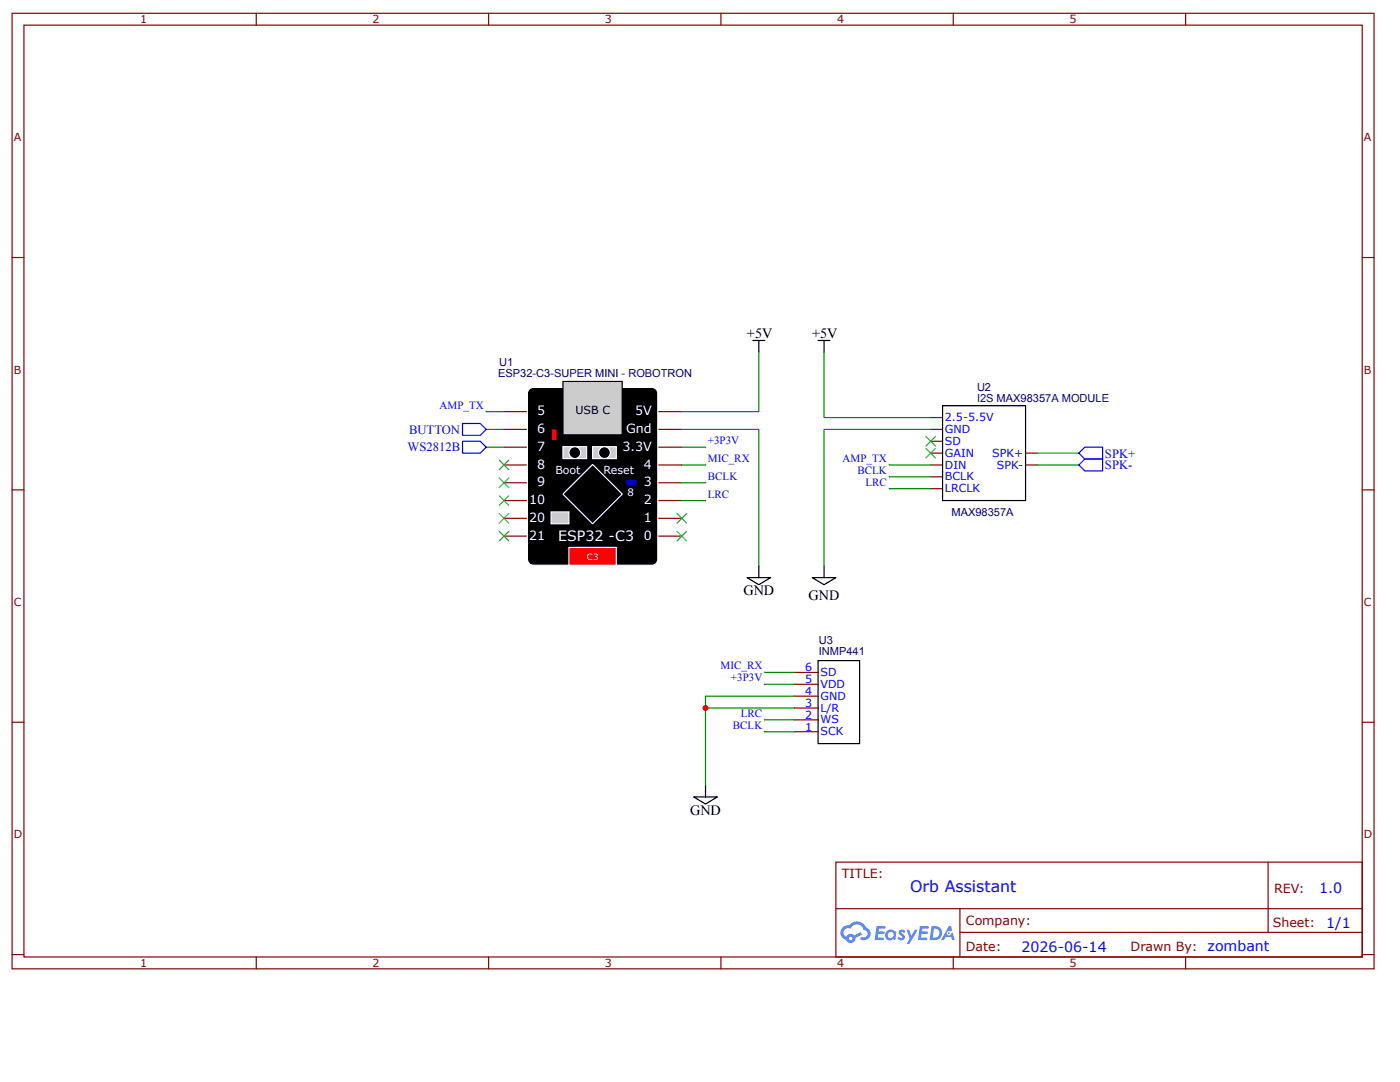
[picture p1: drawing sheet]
<svg xmlns="http://www.w3.org/2000/svg" width="279mm" height="216mm" viewBox="0 0 279 216" stroke-linecap="round" stroke-linejoin="round" font-family="sans-serif">
<g fill="none" stroke="#800" stroke-width=".24">
<path d="M2.4 2.7h271.8v190.6h-271.8zM4.8 5h267.1v186h-267.1zM51.1 2.7v2.3M97.5 2.7v2.3M143.9 2.7v2.3M190.2 2.7v2.3M236.6 2.7v2.3M2.4 51.4h2.4M271.9 51.4h2.3M2.4 97.7h2.4M271.9 97.7h2.3M2.4 144.1h2.4"/>
<path d="M271.9 144.1h2.3M166.8 172h105.1v19h-105.1zM253.1 172v14M2.4 190.5h2.4M51.1 191v2.3M97.5 191v2.3M143.9 191v2.3M166.8 181.3h105M190.2 191v2.3M191.6 186h80.2M191.6 181.3v9.5M236.6 191v2.3"/>
<path d="M271.9 190.5h2.3"/>
</g>
<g fill="#58f">
<path d="M179.5 185.6l.5-.1 .4 .1 .3 .2-.3 .4a.31 .31 0 0 0-.2-.3 .31 .31 0 0 0-.3 .2 .8 .8 0 0 1 .6 .6 .8 .8 0 0 1-.2 .8l-.6 .1-.6-.3 .3-.4 .5 .3 .2-.3a1.1 1.1 0 0 1-.7-1.1z"/>
<path d="M180.9 185.5h.6l.4 1.2 .7-1.2h.5l-1.6 2.8h-.6l.6-1z"/>
<path d="M174.9 184.8l1.8 .1v.1l-.2 .3h-1.1l-.1 .6h1l.3 .2-.3 .3h-1l-.1 .7h1l.1 .1v.3l-1.7 .1z"/>
<path d="M183.6 184.8l1.7 .1 .1 .1-.3 .3h-1l-.1 .6h1l.2 .2-.3 .3h-1l-.1 .7h1l.2 .1v.3l-1.8 .1z"/>
<path d="M189.4 184.8h.4l.2 .8-.4 .3a.46 .46 0 0 0-.7 .1 .46 .46 0 0 0 .3 .7 .46 .46 0 0 0 .6-.4l.3-.2 .4 1.5h-.5l-.2-.6h-1.1l-.3 .6h-.6z"/>
<path d="M185.9 184.8l-.4 2.8h.9a1.41 1.41 0 0 0 1.6-1.4 1.41 1.41 0 0 0-1.6-1.4zM186.4 185.3a.95 .95 0 0 1 1.1 1.1 .95 .95 0 0 1-1.4 .7z"/>
<path d="M177.1 185.7a1.03 1.03 0 0 0-.3 1.5 1.03 1.03 0 0 0 1.5 .2l.4 .2 .2-1.6-.4-.1a.93 .93 0 0 0-1.4-.2zM177.1 186.6a.61 .61 0 0 1 1.2 0 .61 .61 0 0 1-1.2 0z"/>
<path d="M168.2 185.1a1.47 1.47 0 0 0 .7 2.4 .94 .94 0 0 0 1.1 .7 .94 .94 0 0 0 .7-1l1.3-.7-.3-.5-1.2 .6a.95 .95 0 0 0-1.6 .3 .93 .93 0 0 1-.5-1.2 .93 .93 0 0 1 1.4-.4 1.39 1.39 0 0 1 1.4-.8 1.39 1.39 0 0 1 1.2 1.1 .77 .77 0 0 1 .7 1 .77 .77 0 0 1-1.1 .4l-.3 .2v.2a1.31 1.31 0 0 0 1.9-.5 1.31 1.31 0 0 0-.8-1.8 2.04 2.04 0 0 0-3.4-.5l-.7 .1zM169.4 187.3a.36 .36 0 0 1 .7 0 .36 .36 0 0 1-.7 0z"/>
<circle cx="189.4" cy="186.2" r=".18"/>
</g>
<g fill="none" stroke="#800" stroke-width=".24">
<path d="M100.6 99.9h4.7M100.6 96.3h4.7M100.6 92.8h4.7M100.6 89.2h4.7M100.6 85.7h4.7M100.6 82.1h4.7M131.3 99.9h4.8M131.3 96.3h4.8M131.3 92.8h4.8M131.3 89.2h4.8M131.3 85.7h4.8M131.3 82.1h4.8"/>
<path d="M100.6 107h4.7M100.6 103.4h4.7M131.3 107h4.8M131.3 103.4h4.8"/>
</g>
<path d="M105.5 77.8l.6-.4 .3-.1h23.7a1.18 1.18 0 0 1 1.2 1.2v33.1a1.18 1.18 0 0 1-1.2 1.2h-23.7a1.18 1.18 0 0 1-1.1-1.2v-33.1z" fill="#000" stroke="#fff" stroke-width=".24"/>
<path d="M112.4 76.1h11.8v10.7h-11.8z" fill="#ccc" stroke="#000" stroke-width=".24"/>
<path d="M113.5 109.2h9.5v3.6h-9.5z" fill="#f00" stroke="#fff" stroke-width=".24"/>
<path d="M112.4 98.6l5.9-5.9 5.9 5.9-5.9 5.9z" fill="#000" stroke="#fff" stroke-width=".24"/>
<g fill="#ccc" stroke="#fff" stroke-width=".24">
<path d="M112.4 89.1h4.7v2.4h-4.7z"/>
<path d="M118.3 89.1h4.7v2.4h-4.7z"/>
<path d="M110 102.1h3.5v2.4h-3.5z"/>
</g>
<path d="M110 85.6h1.2v2.4h-1.2z" fill="#f00" stroke="#000" stroke-width=".24"/>
<path d="M124.8 95.6h2.3v1.2h-2.3z" fill="#00f" stroke="#000" stroke-width=".24"/>
<g fill="#000">
<path d="M97 81.9v.5zM96.8 82.1h.5z"/>
<path d="M140.8 99.6v.5zM140.6 99.9h.4z"/>
<path d="M140.8 96.1v.5zM140.6 96.3h.4z"/>
<path d="M140.8 92.5v.5zM140.6 92.8h.4z"/>
<path d="M140.8 89v.5zM140.6 89.2h.4z"/>
<path d="M177.5 94.9v.5zM177.2 95.1h.5z"/>
<path d="M177.5 97.3v.4zM177.2 97.5h.5z"/>
<path d="M177.5 92.5v.5zM177.2 92.8h.5z"/>
<path d="M152.6 133.9v.5zM152.4 134.2h.5z"/>
<path d="M152.6 136.3v.5zM152.4 136.5h.5z"/>
<path d="M152.6 145.8v.4zM152.4 146h.5z"/>
<path d="M152.6 143.4v.5zM152.4 143.6h.5z"/>
<circle cx="114.7" cy="90.3" r="1.18"/>
<circle cx="120.6" cy="90.3" r="1.18"/>
</g>
<g fill="none" stroke="#fff" stroke-width=".24">
<circle cx="114.7" cy="90.3" r="1.18"/>
<circle cx="120.6" cy="90.3" r="1.18"/>
</g>
<g fill="none" stroke="#800" stroke-width=".24">
<path d="M185.7 97.5h2.4M185.7 95.1h2.4M185.7 92.8h2.4M185.7 90.4h2.4M185.7 88h2.4M185.7 85.7h2.4M185.7 83.3h2.4M204.7 92.8h2.3M204.7 90.4h2.3M158.5 134.2h4.8M158.5 136.5h4.8M158.5 138.9h4.8"/>
<path d="M158.5 141.3h4.8M158.5 143.6h4.8M158.5 146h4.8"/>
</g>
<path d="M150.3 67.9h2.3M151.4 67.9v2.4M163.3 67.9h2.3M164.5 67.9v2.4M188.1 81h16.6v18.9h-16.6zM149.1 115.3h4.7l-2.4 1.4zM151.4 112.9v2.4M162.1 115.3h4.7l-2.3 1.4zM164.5 112.9v2.4M163.3 131.8h8.3v16.6h-8.3zM138.4 159h4.8l-2.4 1.4zM140.8 156.7v2.3" fill="none" stroke="#000" stroke-width=".24"/>
<g fill="none" stroke="#080" stroke-width=".24">
<path d="M151.4 70.3v11.8h-15.3M164.5 70.3v13h21.2M97 82.1h3.6M97 89.2h3.6M97 85.7h3.6M136.1 85.7h15.3v27.2M136.1 92.8h4.7M136.1 99.9h4.7M136.1 96.3h4.7M136.1 89.2h4.7M177.5 95.1h8.2M177.5 97.5h8.2"/>
<path d="M177.5 92.8h8.2M185.7 85.7h-21.2v27.2M207 92.8h8.3M207 90.4h8.3M152.6 136.5h5.9M152.6 134.2h5.9M158.5 138.9h-17.7v17.8M140.8 141.3h17.7M152.6 146h5.9M152.6 143.6h5.9"/>
</g>
<g fill="#000" stroke="#3c3" stroke-width=".24">
<path d="M99.6 91.8l1.9 1.9zM101.5 91.8l-1.9 1.9z"/>
<path d="M99.6 95.4l1.9 1.9zM101.5 95.4l-1.9 1.9z"/>
<path d="M99.6 98.9l1.9 1.9zM101.5 98.9l-1.9 1.9z"/>
<path d="M184.8 87.1l1.9 1.9zM186.7 87.1l-1.9 1.9z"/>
<path d="M184.8 89.5l1.9 1.9zM186.7 89.5l-1.9 1.9z"/>
<path d="M99.6 102.5l1.9 1.9zM101.5 102.5l-1.9 1.9z"/>
<path d="M99.6 106l1.9 1.9zM101.5 106l-1.9 1.9z"/>
<path d="M135.1 106l1.9 1.9zM137 106l-1.9 1.9z"/>
<path d="M135.1 102.5l1.9 1.9zM137 102.5l-1.9 1.9z"/>
</g>
<path d="M92.3 84.5h3.6l1.1 1.2-1.1 1.2h-3.6zM92.3 88h3.6l1.1 1.2-1.1 1.2h-3.6zM216.5 89.2h3.5v2.4h-3.5l-1.2-1.2zM216.5 91.6h3.5v2.4h-3.5l-1.2-1.2z" fill="none" stroke="#00f" stroke-width=".24"/>
<circle cx="140.8" cy="141.3" r=".59" fill="#c00"/>
<text font-size="3.2" fill="#00f" x="181.6" y="178.1">Orb Assistant</text>
<g font-size="2.8">
<text x="149.1" y="67.5">+5V</text>
<text x="162.1" y="67.5">+5V</text>
<text x="148.4" y="118.8">GND</text>
<text x="161.4" y="119.7">GND</text>
<text x="137.7" y="162.6">GND</text>
</g>
<text font-size="2.8" fill="#fff" x="111.4" y="107.9">ESP32 -C3</text>
<g font-size="2.8" fill="#00f">
<text x="263.2" y="178.2">1.0</text>
<text x="264.7" y="185.2">1/1</text>
<text x="203.9" y="189.9">2026-06-14</text>
<text x="241" y="189.8">zombant</text>
</g>
<g font-size="2.5" fill="#fff">
<text x="107.2" y="82.8">5</text>
<text x="126.7" y="82.8">5V</text>
<text x="124.2" y="89.9">3.3V</text>
<text x="125" y="86.4">Gnd</text>
<text x="107.2" y="93.5">8</text>
<text x="128.5" y="93.5">4</text>
<text x="105.6" y="100.6">10</text>
<text x="128.5" y="100.6">2</text>
<text x="128.5" y="97">3</text>
<text x="105.6" y="107.7">21</text>
<text x="105.6" y="104.1">20</text>
<text x="128.5" y="107.7">0</text>
<text x="128.5" y="104.1">1</text>
</g>
<g font-size="2.5" fill="#00f">
<text x="81.6" y="86.5">BUTTON</text>
<text x="81.3" y="90.1">WS2812B</text>
<text x="220.5" y="91.3">SPK+</text>
<text x="220.5" y="93.7">SPK-</text>
</g>
<g font-size="2.5" fill="#800">
<text x="168" y="175.1">TITLE:</text>
<text x="254.3" y="178.2">REV:</text>
<text x="192.8" y="184.6">Company:</text>
<text x="254" y="185">Sheet:</text>
<text x="192.8" y="189.8">Date:</text>
<text x="225.6" y="189.8">Drawn By:</text>
</g>
<g font-size="2.2" fill="#800">
<text x="28" y="4.7">1</text>
<text x="74.3" y="4.7">2</text>
<text x="120.7" y="4.7">3</text>
<text x="167.1" y="4.7">4</text>
<text x="213.4" y="4.7">5</text>
<text x="2.8" y="28.2">A</text>
<text x="272.2" y="28.2">A</text>
<text x="2.8" y="74.6">B</text>
<text x="272.2" y="74.6">B</text>
<text x="2.8" y="120.9">C</text>
<text x="272.2" y="120.9">C</text>
<text x="2.8" y="167.3">D</text>
<text x="272.2" y="167.3">D</text>
<text x="28" y="193">1</text>
<text x="74.3" y="193">2</text>
<text x="120.7" y="193">3</text>
<text x="167.1" y="193">4</text>
<text x="213.4" y="193">5</text>
</g>
<g font-size="2.2" fill="#000080">
<text x="99.4" y="75.3">ESP32-C3-SUPER MINI - ROBOTRON</text>
<text x="99.6" y="73">U1</text>
<text x="195" y="80.2">I2S MAX98357A MODULE</text>
<text x="195" y="78.1">U2</text>
<text x="189.9" y="102.9">MAX98357A</text>
<text x="163.4" y="130.7">INMP441</text>
<text x="163.4" y="128.5">U3</text>
</g>
<g font-size="2.2" fill="#00f">
<text x="87.7" y="81.5">AMP_TX</text>
<text x="108.1" y="82.7">5</text>
<text x="126.7" y="81.6">5V</text>
<text x="106.9" y="86.3">6</text>
<text x="106.9" y="89.8">7</text>
<text x="125.7" y="88.7">3.3V</text>
<text x="125.7" y="85.1">GND</text>
<text x="141.3" y="88.6">+3P3V</text>
<text x="188.6" y="88.8">SD</text>
<text x="188.6" y="86.4">GND</text>
<text x="188.6" y="84">2.5-5.5V</text>
<text x="108.1" y="94.6">8 Boot</text>
<text x="128.2" y="95.8">3</text>
<text x="129.4" y="92.2">4</text>
<text x="141.3" y="95.7">BCLK</text>
<text x="141.3" y="92.2">MIC_RX</text>
<text x="168.2" y="92.2">AMP_TX</text>
<text x="171.1" y="94.6">BCLK</text>
<text x="188.6" y="95.9">BCLK</text>
<text x="188.6" y="93.5">DIN</text>
<text x="188.6" y="91.1">GAIN</text>
<text x="198" y="91.1">SPK+</text>
<text x="198.9" y="93.5">SPK-</text>
<text x="106.9" y="96.9">9</text>
<text x="106.9" y="100.5">10</text>
<text x="128.2" y="99.3">2</text>
<text x="141.3" y="99.3">LRC</text>
<text x="172.7" y="96.9">LRC</text>
<text x="188.6" y="98.2">LRCLK</text>
<text x="128.2" y="102.9">1</text>
<text x="129.4" y="106.4">0</text>
<text x="143.8" y="133.6">MIC_RX</text>
<text x="145.9" y="136">+3P3V</text>
<text x="160.7" y="133.9">6</text>
<text x="160.7" y="136.3">5</text>
<text x="163.7" y="134.9">SD</text>
<text x="163.7" y="137.3">VDD</text>
<text x="147.9" y="143">LRC</text>
<text x="160.7" y="141">3</text>
<text x="160.7" y="143.4">2</text>
<text x="160.7" y="138.7">4</text>
<text x="163.7" y="142">L/R</text>
<text x="163.7" y="139.6">GND</text>
<text x="146.3" y="145.4">BCLK</text>
<text x="160.7" y="145.8">1</text>
<text x="163.7" y="144.4">WS</text>
<text x="163.7" y="146.7">SCK</text>
</g>
<text font-size="2.2" x="114.9" y="82.7">USB C</text>
<text font-size="2.2" fill="#fff" x="120.4" y="94.5">Reset</text>
<text font-size="2.1" fill="#fff" x="125.2" y="99">8</text>
<text font-size="1.7" fill="#fff" x="117.1" y="111.8">C3</text>
</svg>
